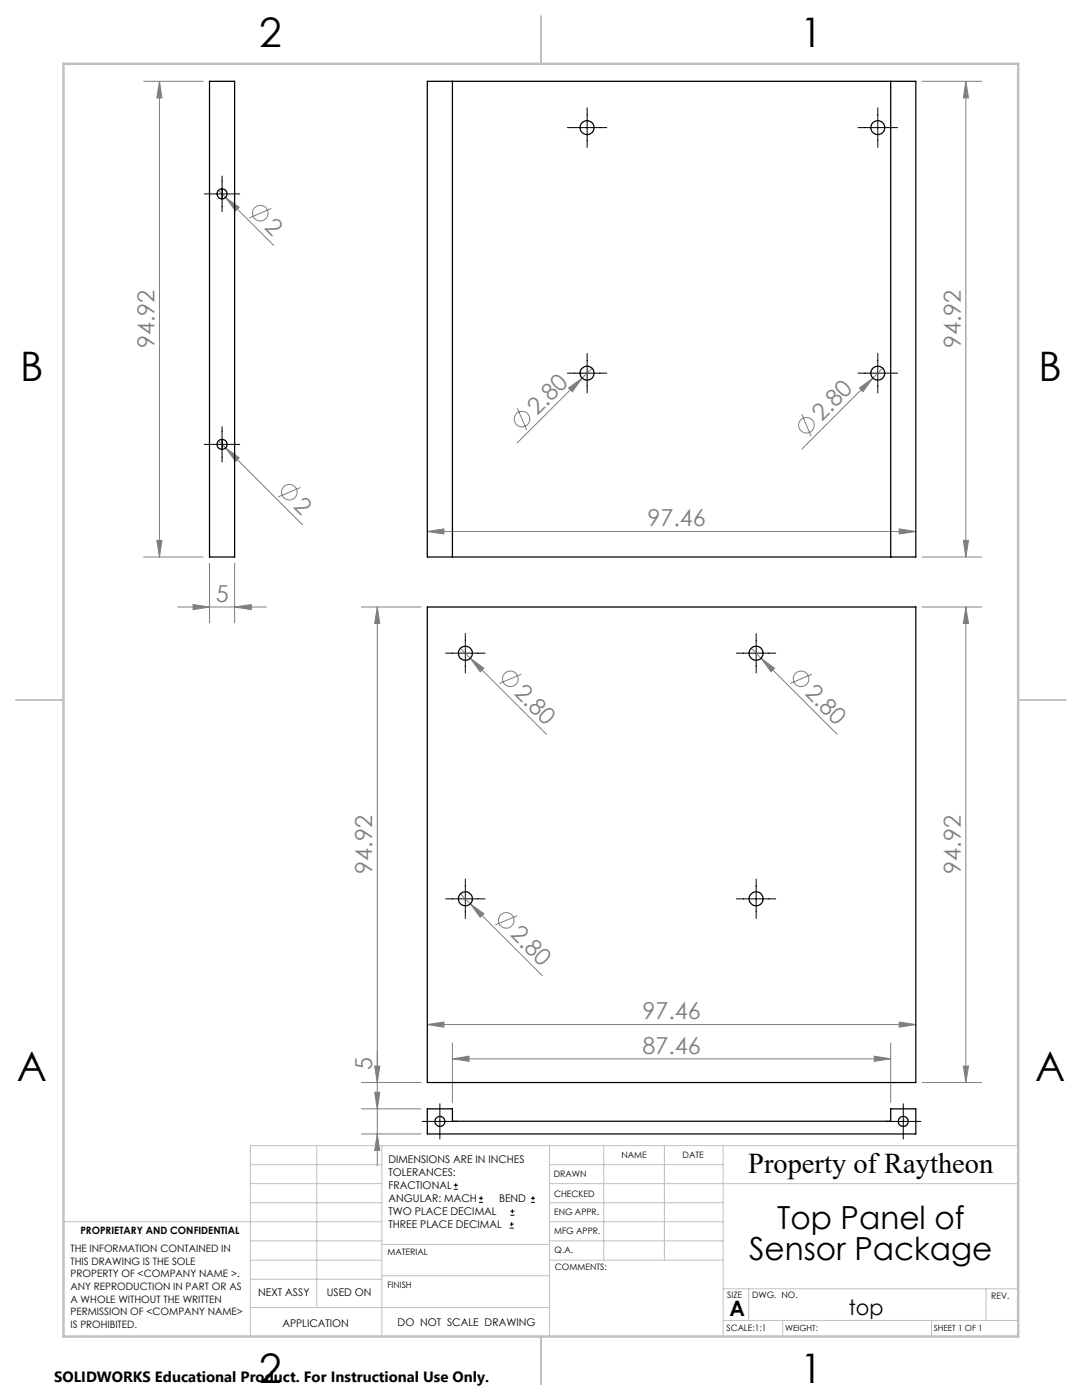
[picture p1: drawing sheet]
<svg xmlns="http://www.w3.org/2000/svg" width="216mm" height="279mm" viewBox="0 0 216 279" stroke-linecap="round" stroke-linejoin="round" font-family="sans-serif">
<g fill="none" stroke="#808080" stroke-width=".2">
<path d="M28.6 16.2h11.9M31.8 16.2l.5 3.3h-1zM31.8 16.2v95M184 16.2h11.9M192.7 16.2v95M192.7 16.2l.6 3.3h-1.1zM43.6 38l11 11M45 39.4l2.7 2-.7 .7zM54.2 41.6l-4.5 1.9M113.5 77.4l2.7-1.9-2 2.7zM118.1 73.5l-14.9 14.9M171.5 77.4l2.7-1.9-2 2.7z"/>
<path d="M176.1 73.5l-16.1 16.1M43.6 88l16.8 16.7M45 89.4l2.7 2-.7 .7zM59.9 97.3l-4.4 1.9M103.2 81.5l1.9 4.3M160 82.7l1.9 4.4M28.6 111.2h11.9M31.3 107.8h1l-.5 3.4zM41.8 112.4v11.9M46.8 112.4v11.9M85.3 106.1l3.3-.5v1zM85.3 106.1h97.4"/>
<path d="M179.4 105.6l3.3 .5-3.3 .5zM184 111.2h11.9M192.2 107.8h1.1l-.6 3.4zM35.5 121.1h17.7M38.5 120.7l3.3 .4-3.3 .6zM46.8 121.1l3.3-.4v1zM72.1 121.1h11.9M75.3 121.1v111.6M75.3 121.1l.5 3.3h-1zM91.9 129.4l1.9 2M93.8 131.4l2.8 1.9-.8 .8zM93.8 131.4l15.2 15.1"/>
<path d="M104 134.5l-4.4 1.9M149.9 129.4l2 2M151.9 131.4l2.7 1.9-.8 .8zM151.9 131.4l15.1 15.1M162 134.5l-4.3 1.9M184 121.1h11.9M192.7 121.1v94.9M192.7 121.1l.6 3.3h-1.1zM91.9 178.4l16.3 16.3M93.8 180.4l2.8 2-.8 .7zM103.2 182.7l-4.4 1.9M72.1 216h11.9"/>
<path d="M74.8 218h1l-.5 3.3zM74.8 212.8h1l-.5 3.2zM85.3 204.5l3.3-.5v1zM85.3 204.5h97.4M90.3 211.3l3.3-.5v1zM90.3 208.1v11.9M90.3 211.3h87.4M174.4 210.8l3.3 .5-3.3 .5zM177.7 208.1v11.9M179.4 204l3.3 .5-3.3 .5zM184 216h11.9M192.2 212.8h1.1l-.6 3.2z"/>
<path d="M72.1 221.3h11.9M72.1 226.3h11.9M75.3 226.3l.5 3.3h-1z"/>
<circle cx="51.9" cy="42.5" r="1.55"/>
<circle cx="57.7" cy="98.2" r="1.57"/>
<circle cx="104.1" cy="83.6" r="1.56"/>
<circle cx="160.9" cy="84.9" r="1.56"/>
<circle cx="101.8" cy="135.5" r="1.56"/>
<circle cx="159.8" cy="135.5" r="1.55"/>
<circle cx="101" cy="183.7" r="1.56"/>
</g>
<g fill="none" stroke="#000" stroke-width=".2">
<path d="M40.8 38.7h7M44.3 35.1v7.1M113.2 25.5h7.9M117.2 21.5v7.9M171.2 25.5h7.9M175.2 21.5v7.9M113.2 74.5h7.9M117.2 70.5v7.9M171.2 74.5h7.9M175.2 70.5v7.9M40.8 88.7h7M44.3 85.2v7"/>
<path d="M88.9 130.4h7.9M92.9 126.4v7.9M146.9 130.4h7.9M150.9 126.4v7.9M88.9 179.4h7.9M92.9 175.4v7.9M146.9 179.4h7.9M150.9 175.4v7.9M84.2 223.8h7.1M87.8 220.3v7M90.6 237.3h.8M90.6 236.5h.8"/>
<path d="M90.9 236.1v.9M95.6 240h.8M95.6 239.1h.8M96 238.7v.8M105.9 240h.9M105.9 239.1h.9M106.4 238.7v.8M176.7 223.8h7.1M180.2 220.3v7M101.7 245.1h.8M101.7 244.3h.8M101.8 242.5h.9"/>
<path d="M101.8 241.7h.9M102.1 243.9v.8M102.2 241.3v.8"/>
</g>
<g fill="none" stroke="#c0c0c0" stroke-width=".2">
<path d="M50 232.4h26.2M50 236.2h26.2M63.2 228.6v32.3M76.2 228.6v38.1M109.6 228.6v38.1M109.6 232.4h34.7M109.6 236.2h93.6M120.5 228.6v22.9M132.6 228.6v22.9M144.3 228.6v38.1M203.2 228.6h-153.2v38.1M12.7 243.8h63.5"/>
<path d="M50 251.5h26.2M50 240h26.2M50 247.7h26.2M50 255.3h26.2M76.2 254.6h33.4M76.2 248.4h33.4M109.6 251.5h34.7M109.6 243.8h34.7M109.6 240h34.7M109.6 247.7h34.7M144.3 257.2h58.9M149.4 257.2v6.3"/>
<path d="M196.7 257.2v6.3M50 260.9h59.6M144.3 263.5h58.9M156.2 263.5v3.2M185.9 263.5v3.2"/>
</g>
<path d="M108 3.2v9.5M3.1 139.7h9.6M203.2 139.7h9.5M108 266.7v9.6" fill="none" stroke="#c0c0c0" stroke-width=".25"/>
<path d="M12.7 12.7h190.5v254h-190.5z" fill="none" stroke="#c0c0c0" stroke-width=".5"/>
<g fill="#808080">
<path d="M171.5 77.4l2.7-1.9-2 2.7z"/>
<path d="M113.5 77.4l2.7-1.9-2 2.7z"/>
<path d="M151.9 131.4l2.7 1.9-.8 .8z"/>
<path d="M93.8 131.4l2.8 1.9-.8 .8z"/>
<path d="M45 39.4l2.7 2-.7 .7z"/>
<path d="M93.8 180.4l2.8 2-.8 .7z"/>
<path d="M45 89.4l2.7 2-.7 .7z"/>
<path d="M179.4 105.6l3.3 .5-3.3 .5zM85.3 106.1l3.3-.5v1zM46.8 121.1l3.3-.4v1zM38.5 120.7l3.3 .4-3.3 .6zM179.4 204l3.3 .5-3.3 .5zM85.3 204.5l3.3-.5v1z"/>
<path d="M90.3 211.3l3.3-.5v1zM174.4 210.8l3.3 .5-3.3 .5z"/>
<path d="M192.2 107.8h1.1l-.6 3.4zM192.7 16.2l.6 3.3h-1.1zM31.3 107.8h1l-.5 3.4zM31.8 16.2l.5 3.3h-1zM74.8 212.8h1l-.5 3.2zM75.3 121.1l.5 3.3h-1zM192.2 212.8h1.1l-.6 3.2zM192.7 121.1l.6 3.3h-1.1z"/>
<path d="M74.8 218h1l-.5 3.3zM75.3 226.3l.5 3.3h-1z"/>
</g>
<g fill="none" stroke="#000" stroke-width=".25">
<path d="M41.8 16.2h5v95h-5zM85.3 16.2h97.4v95h-97.4zM90.3 16.2v95M177.7 16.2v95M44.3 37.7v2M44.3 87.7v2M85.3 121.1h97.4v94.9h-97.4zM85.3 221.3h5v2.5h87.4v-2.5h5v5h-97.4z"/>
<circle cx="44.3" cy="38.7" r="1"/>
<circle cx="117.1" cy="25.5" r="1.39"/>
<circle cx="175.1" cy="25.5" r="1.4"/>
<circle cx="117.1" cy="74.5" r="1.39"/>
<circle cx="175.1" cy="74.5" r="1.4"/>
<circle cx="44.3" cy="88.7" r="1"/>
<circle cx="92.9" cy="130.4" r="1.4"/>
<circle cx="150.9" cy="130.4" r="1.4"/>
<circle cx="92.9" cy="179.4" r="1.4"/>
<circle cx="150.9" cy="179.4" r="1.4"/>
<circle cx="87.8" cy="223.8" r="1"/>
<circle cx="180.2" cy="223.8" r="1"/>
</g>
<g font-size="8.1">
<text x="51.7" y="9.3">2</text>
<text x="159.7" y="9.3">1</text>
<text x="4" y="76">B</text>
<text x="207.2" y="76">B</text>
<text x="3.3" y="215.7">A</text>
<text x="206.5" y="215.7">A</text>
<text x="51.7" y="276">2</text>
<text x="159.7" y="276">1</text>
</g>
<g font-size="6.3">
<text x="155.1" y="245.4">Top Panel of</text>
<text x="149.5" y="251.4">Sensor Package</text>
</g>
<text font-size="5.7" x="149.3" y="234.1">Property of Raytheon</text>
<g font-size="4.7" fill="#808080">
<text x="52.6" y="45.5" transform="rotate(45 52.6 45.5)">2</text>
<text x="30.8" y="69.5" transform="rotate(-90 30.8 69.5)">94.92</text>
<text x="191.7" y="69.5" transform="rotate(-90 191.7 69.5)">94.92</text>
<text x="107.2" y="83" transform="rotate(-45 107.2 83)">2.80</text>
<text x="164" y="84.2" transform="rotate(-45 164 84.2)">2.80</text>
<text x="58.4" y="101.2" transform="rotate(45 58.4 101.2)">2</text>
<text x="129.2" y="105">97.46</text>
<text x="43" y="120.1">5</text>
<text x="102.5" y="138.5" transform="rotate(45 102.5 138.5)">2.80</text>
<text x="160.5" y="138.5" transform="rotate(45 160.5 138.5)">2.80</text>
<text x="74.3" y="174.4" transform="rotate(-90 74.3 174.4)">94.92</text>
<text x="191.7" y="174.4" transform="rotate(-90 191.7 174.4)">94.92</text>
<text x="101.6" y="186.7" transform="rotate(45 101.6 186.7)">2.80</text>
<text x="128.2" y="203.4">97.46</text>
<text x="74.3" y="213.6" transform="rotate(-90 74.3 213.6)">5</text>
<text x="128.2" y="210.3">87.46</text>
</g>
<g font-size="4.2">
<text x="145.6" y="262.7">A</text>
<text x="169.4" y="262.4">top</text>
</g>
<text font-size="3" x="10.8" y="275.7">SOLIDWORKS Educational Product. For Instructional Use Only.</text>
<g font-size="2.1">
<text x="77.5" y="232.2">DIMENSIONS ARE IN INCHES</text>
<text x="77.5" y="234.7">TOLERANCES:</text>
<text x="77.5" y="237.3">FRACTIONAL</text>
<text x="77.5" y="239.9">ANGULAR: MACH</text>
<text x="99.6" y="239.9">BEND</text>
<text x="77.5" y="242.5">TWO PLACE DECIMAL</text>
<text x="77.5" y="245.1">THREE PLACE DECIMAL</text>
<text x="51.5" y="258.7">NEXT ASSY</text>
<text x="65.2" y="258.6">USED ON</text>
<text x="56.3" y="264.8">APPLICATION</text>
<text x="79.3" y="264.6">DO NOT SCALE DRAWING</text>
</g>
<g font-size="2">
<text x="14.1" y="249.9">THE INFORMATION CONTAINED IN</text>
<text x="16" y="246.3">PROPRIETARY AND CONFIDENTIAL</text>
<text x="14.1" y="252.4">THIS DRAWING IS THE SOLE</text>
<text x="14.1" y="254.9">PROPERTY OF &lt;COMPANY NAME &gt;.</text>
<text x="14.1" y="257.4">ANY REPRODUCTION IN PART OR AS</text>
<text x="14.1" y="260">A WHOLE WITHOUT THE WRITTEN</text>
<text x="14.1" y="262.5">PERMISSION OF &lt;COMPANY NAME&gt;</text>
<text x="14.1" y="265">IS PROHIBITED.</text>
</g>
<g font-size="1.8">
<text x="124" y="231.1">NAME</text>
<text x="136.2" y="231.1">DATE</text>
<text x="110.5" y="234.8">DRAWN</text>
<text x="110.5" y="238.9">CHECKED</text>
<text x="110.6" y="242.5">ENG APPR.</text>
<text x="77.3" y="250.5">MATERIAL</text>
<text x="110.6" y="246.3">MFG APPR.</text>
<text x="110.7" y="250">Q.A.</text>
<text x="77.3" y="257">FINISH</text>
<text x="110.7" y="253.5">COMMENTS:</text>
<text x="145.1" y="259">SIZE</text>
<text x="150.1" y="259.1">DWG. NO.</text>
<text x="197.8" y="259.2">REV.</text>
<text x="145" y="265.7">SCALE:1:1</text>
</g>
<g font-size="1.7">
<text x="156.7" y="265.7">WEIGHT:</text>
<text x="186.3" y="265.7">SHEET 1 OF 1</text>
</g>
</svg>
